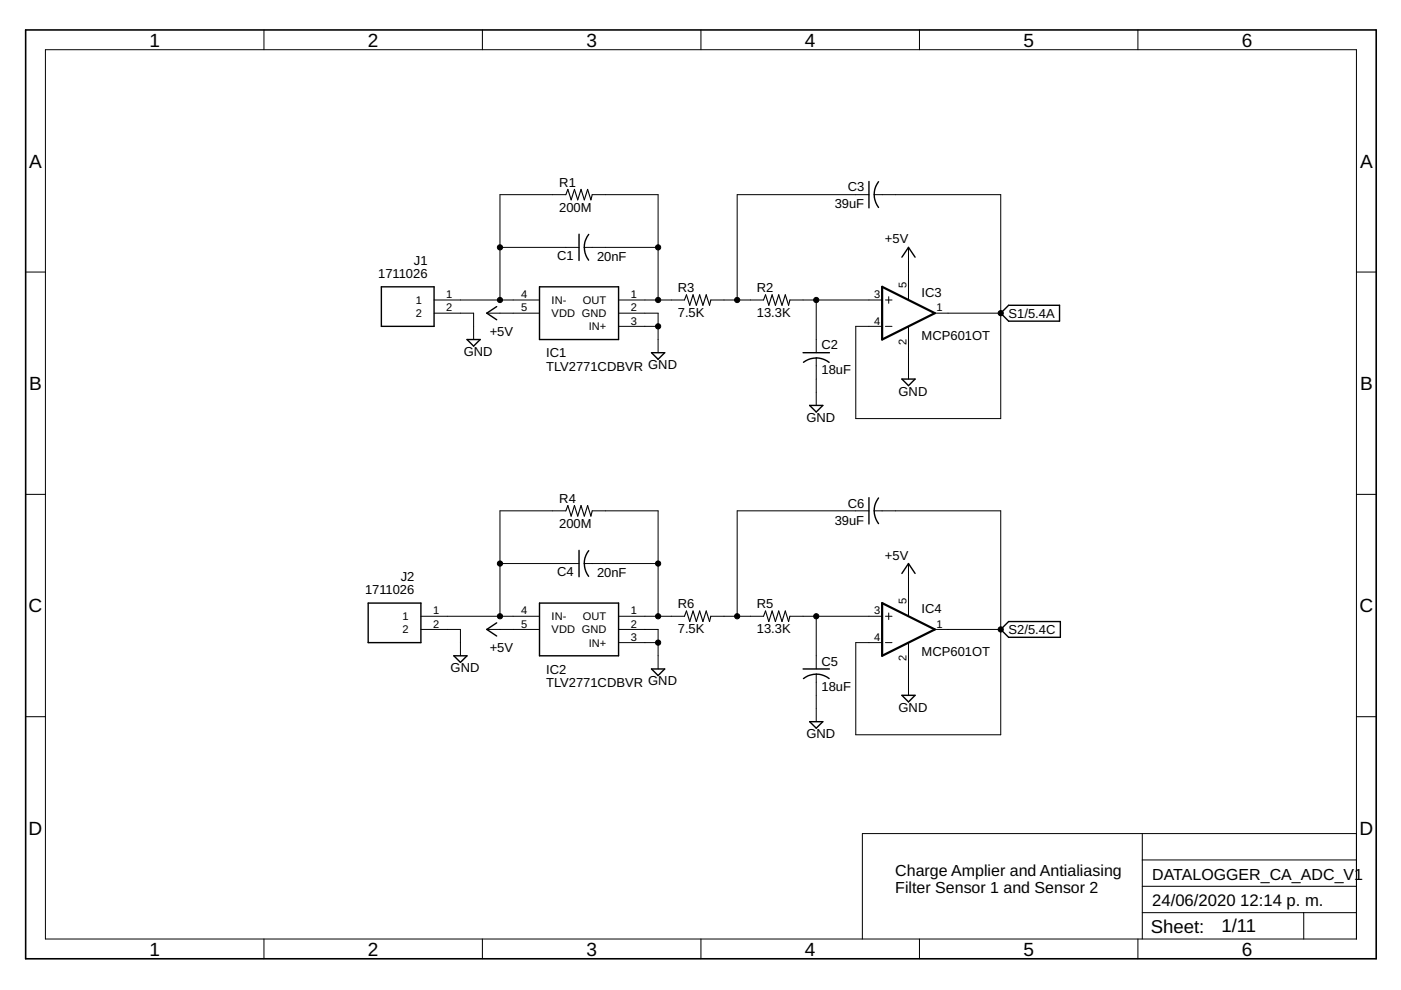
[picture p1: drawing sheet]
<svg xmlns="http://www.w3.org/2000/svg" width="297mm" height="210mm" viewBox="0 0 297 210" stroke-linecap="round" stroke-linejoin="round" font-family="sans-serif">
<g fill="none" stroke="#000" stroke-width=".3">
<path d="M184.2 38.5v5.6M186.3 38.5a4.5 4.5 0 0 0 0 5.5M122.8 49.7v5.5M124.8 49.7a4.4 4.4 0 0 0 0 5.5M191.2 54.5l1.4-2 1.4 2M80.9 60.8h11.1v8.4h-11.1zM99 72h2.8l-1.4 1.4zM105.3 65l-2.1 1.4 2.1 1.4M114.4 60.8h16.7v11.2h-16.7zM138.1 74.8h2.8l-1.4 1.4zM170.3 74.8h5.6M170.3 76.8a4.4 4.4 0 0 1 5.5 0"/>
<path d="M212.2 66.4l1.6-1.7h10.8v3.4h-10.8zM171.7 86h2.8l-1.4 1.4zM191.2 80.4h2.8l-1.4 1.4zM122.8 116.7v5.6M124.8 116.8a4.4 4.4 0 0 0 0 5.4M184.2 105.5v5.6M186.3 105.6a4.4 4.4 0 0 0 0 5.4M78.1 127.9h11.1v8.3h-11.1zM96.2 139h2.8l-1.4 1.4zM105.3 132.1l-2.1 1.4 2.1 1.4M114.4 127.9h16.7v11.1h-16.7zM191.2 121.6l1.4-2.1 1.4 2.1"/>
<path d="M212.2 133.5l1.6-1.7h11v3.3h-11zM138.1 141.8h2.8l-1.4 1.4zM170.3 141.8h5.6M170.3 143.9a4.4 4.4 0 0 1 5.5 0M171.7 153h2.8l-1.4 1.4zM191.2 147.4h2.8l-1.4 1.4z"/>
</g>
<g fill="none" stroke="#000" stroke-width=".21">
<path d="M9.6 10.5h278v188.6h-278zM56 6.3v4.2M102.3 6.3v4.2M148.6 6.3v4.2M194.9 6.3v4.2M241.3 6.3v4.2M5.4 57.7h4.2M106 52.5h16.8M120 41.3h-14v22.3M123.9 52.5h15.6M125.6 41.3h13.9v22.3M184.2 41.3h-27.9v22.3"/>
<path d="M185.4 41.3h26.8v47.5h-30.8v-19.6h5.6M192.6 52.5v11.1M287.6 57.7h4.2M92 63.6h22.4M92 66.4h8.4v5.6M103.2 66.4h11.2M131.1 63.6h14M131.1 66.4h8.4v8.4M131.1 69.2h8.4M150.7 63.6h11.2M167.5 63.6h19.5M173.1 63.6v11.2"/>
<path d="M173.1 75.9v10.1M187.7 63.6h1.4M187.7 69.2h1.4M188.4 62.9v1.4M192.6 69.2v11.2M198.2 66.4h14M5.4 104.8h4.2M106 119.5h16.8M120 108.3h-14v22.4M123.9 119.5h15.6M125.6 108.3h13.9v22.4M184.2 108.3h-27.9v22.4"/>
<path d="M185.4 108.3h26.8v47.5h-30.8v-19.6h5.6M192.6 119.5v11.2M287.6 104.8h4.2M89.2 130.7h25.2M89.2 133.5h8.4v5.5M103.2 133.5h11.2M131.1 133.5h8.4v8.3M131.1 130.7h14M131.1 136.2h8.4M150.7 130.7h11.2M167.5 130.7h19.5M173.1 130.7v11.1"/>
<path d="M187.7 130.7h1.4M187.7 136.2h1.4M188.4 130v1.4M192.6 136.2v11.2M198.2 133.5h14M5.4 152h4.2M173.1 142.9v10.1M287.6 152h4.2M242.2 176.7v22.4M287.6 176.7h-104.8v22.4M56 199.1v4.2M102.3 199.1v4.2"/>
<path d="M148.6 199.1v4.2M194.9 199.1v4.2M241.3 199.1v4.2M242.2 193.5h45.4M242.2 187.9h45.4M242.2 182.3h45.4M276.4 193.5v5.6"/>
</g>
<path d="M5.4 6.3h286.4v197h-286.4z" fill="none" stroke="#000" stroke-width=".34"/>
<path d="M120 41.3l.4-1.1 .7 2.2 .7-2.2 .7 2.2 .7-2.2 .7 2.2 .7-2.2 .7 2.2 .3-1.1M145.1 63.6l.4-1.1 .7 2.2 .7-2.2 .7 2.2 .7-2.2 .7 2.2 .7-2.2 .7 2.2 .3-1.1M161.9 63.6l.4-1.1 .7 2.2 .7-2.2 .7 2.2 .7-2.2 .7 2.2 .7-2.2 .7 2.2 .3-1.1M120 108.3l.4-1.1 .7 2.2 .7-2.2 .7 2.2 .7-2.2 .7 2.2 .7-2.2 .7 2.2 .3-1.1M145.1 130.7l.4-1.2 .7 2.3 .7-2.3 .7 2.3 .7-2.3 .7 2.3 .7-2.3 .7 2.3 .3-1.1M161.9 130.7l.4-1.2 .7 2.3 .7-2.3 .7 2.3 .7-2.3 .7 2.3 .7-2.3 .7 2.3 .3-1.1" fill="none" stroke="#000" stroke-width=".23"/>
<path d="M187 60.8l11.2 5.6-11.2 5.6zM187 127.9l11.2 5.6-11.2 5.5z" fill="none" stroke="#000" stroke-width=".47"/>
<g fill="#000" stroke="#000" stroke-width=".21">
<circle cx="106" cy="52.5" r=".55"/>
<circle cx="139.5" cy="52.5" r=".55"/>
<circle cx="106" cy="63.6" r=".55"/>
<circle cx="139.5" cy="63.6" r=".55"/>
<circle cx="139.5" cy="69.2" r=".55"/>
<circle cx="156.3" cy="63.6" r=".55"/>
<circle cx="173.1" cy="63.6" r=".55"/>
<circle cx="212.2" cy="66.4" r=".55"/>
<circle cx="106" cy="119.5" r=".55"/>
<circle cx="139.5" cy="119.5" r=".55"/>
<circle cx="106" cy="130.7" r=".55"/>
<circle cx="139.5" cy="130.7" r=".55"/>
<circle cx="139.5" cy="136.2" r=".55"/>
<circle cx="156.3" cy="130.7" r=".55"/>
<circle cx="173.1" cy="130.7" r=".55"/>
<circle cx="212.2" cy="133.5" r=".55"/>
</g>
<g font-size="4">
<text x="31.7" y="9.9">1</text>
<text x="78" y="9.9">2</text>
<text x="124.3" y="9.9">3</text>
<text x="170.7" y="9.9">4</text>
<text x="217" y="9.9">5</text>
<text x="263.3" y="9.9">6</text>
<text x="6.2" y="35.5">A</text>
<text x="288.4" y="35.5">A</text>
<text x="6.2" y="82.7">B</text>
<text x="288.4" y="82.7">B</text>
<text x="6.1" y="129.8">C</text>
<text x="288.2" y="129.8">C</text>
<text x="6.1" y="177">D</text>
<text x="288.2" y="177">D</text>
<text x="31.7" y="202.6">1</text>
<text x="78" y="202.6">2</text>
<text x="124.3" y="202.6">3</text>
<text x="170.7" y="202.6">4</text>
<text x="217" y="202.6">5</text>
<text x="263.3" y="202.6">6</text>
</g>
<g font-size="3.9">
<text x="244" y="197.8">Sheet:</text>
<text x="259" y="197.7">1/11</text>
</g>
<g font-size="3.5">
<text x="244.3" y="192.1">24/06/2020</text>
<text x="263" y="192.1">12:14 p. m.</text>
</g>
<g font-size="3.4">
<text x="189.8" y="185.7">Charge Amplier and Antialiasing</text>
<text x="189.8" y="189.3">Filter Sensor 1 and Sensor 2</text>
<text x="244.3" y="186.5">DATALOGGER_CA_ADC_V1</text>
</g>
<g font-size="2.8">
<text x="118.6" y="39.6">R1</text>
<text x="179.8" y="40.6">C3</text>
<text x="118.6" y="44.9">200M</text>
<text x="177" y="44.2">39uF</text>
<text x="187.6" y="51.6">+5V</text>
<text x="80.2" y="59">1711026</text>
<text x="87.7" y="56.2">J1</text>
<text x="118.1" y="55.1">C1</text>
<text x="126.6" y="55.4">20nF</text>
<text x="143.7" y="62">R3</text>
<text x="160.5" y="62">R2</text>
<text x="195.4" y="62.9">IC3</text>
<text x="103.8" y="71.1">+5V</text>
<text x="143.7" y="67.2">7.5K</text>
<text x="160.5" y="67.2">13.3K</text>
<text x="195.4" y="72">MCP601OT</text>
<text x="213.8" y="67.4">S1/5.4A</text>
<text x="98.3" y="75.5">GND</text>
<text x="115.8" y="75.8">IC1</text>
<text x="174.2" y="74.1">C2</text>
<text x="115.8" y="78.6">TLV2771CDBVR GND</text>
<text x="174.2" y="79.4">18uF</text>
<text x="190.5" y="83.9">GND</text>
<text x="171" y="89.5">GND</text>
<text x="118.6" y="106.7">R4</text>
<text x="179.8" y="107.6">C6</text>
<text x="118.6" y="111.9">200M</text>
<text x="177" y="111.2">39uF</text>
<text x="187.6" y="118.6">+5V</text>
<text x="85" y="123.2">J2</text>
<text x="118.1" y="122.1">C4</text>
<text x="126.6" y="122.4">20nF</text>
<text x="77.4" y="126">1711026</text>
<text x="143.7" y="129">R6</text>
<text x="160.5" y="129">R5</text>
<text x="195.4" y="130">IC4</text>
<text x="143.7" y="134.3">7.5K</text>
<text x="160.5" y="134.3">13.3K</text>
<text x="213.8" y="134.4">S2/5.4C</text>
<text x="95.5" y="142.5">GND</text>
<text x="103.8" y="138.2">+5V</text>
<text x="115.8" y="142.8">IC2</text>
<text x="174.2" y="141.1">C5</text>
<text x="195.4" y="139">MCP601OT</text>
<text x="115.8" y="145.6">TLV2771CDBVR GND</text>
<text x="174.2" y="146.4">18uF</text>
<text x="190.5" y="150.9">GND</text>
<text x="171" y="156.5">GND</text>
</g>
<g font-size="2.3">
<text x="88.2" y="64.5">1</text>
<text x="94.6" y="63.2">1</text>
<text x="110.5" y="63.2">4</text>
<text x="117" y="64.4">IN-</text>
<text x="123.6" y="64.5">OUT</text>
<text x="133.7" y="63.2">1</text>
<text x="185.3" y="63.2">3</text>
<text x="192.2" y="61" transform="rotate(-90 192.2 61)">5</text>
<text x="88.2" y="67.2">2</text>
<text x="94.6" y="66">2</text>
<text x="110.5" y="66">5</text>
<text x="117" y="67.2">VDD GND</text>
<text x="124.9" y="70">IN+</text>
<text x="133.7" y="66">2</text>
<text x="133.7" y="68.8">3</text>
<text x="185.3" y="68.8">4</text>
<text x="198.6" y="66">1</text>
<text x="192.2" y="73.1" transform="rotate(-90 192.2 73.1)">2</text>
<text x="85.4" y="131.5">1</text>
<text x="91.8" y="130.3">1</text>
<text x="110.5" y="130.3">4</text>
<text x="117" y="131.5">IN-</text>
<text x="123.6" y="131.5">OUT</text>
<text x="133.7" y="130.3">1</text>
<text x="185.3" y="130.3">3</text>
<text x="192.2" y="128.1" transform="rotate(-90 192.2 128.1)">5</text>
<text x="85.4" y="134.3">2</text>
<text x="91.8" y="133.1">2</text>
<text x="110.5" y="133.1">5</text>
<text x="117" y="134.3">VDD GND</text>
<text x="124.9" y="137.1">IN+</text>
<text x="133.7" y="133.1">2</text>
<text x="133.7" y="135.9">3</text>
<text x="185.3" y="135.9">4</text>
<text x="198.6" y="133.1">1</text>
<text x="192.2" y="140.1" transform="rotate(-90 192.2 140.1)">2</text>
</g>
</svg>
